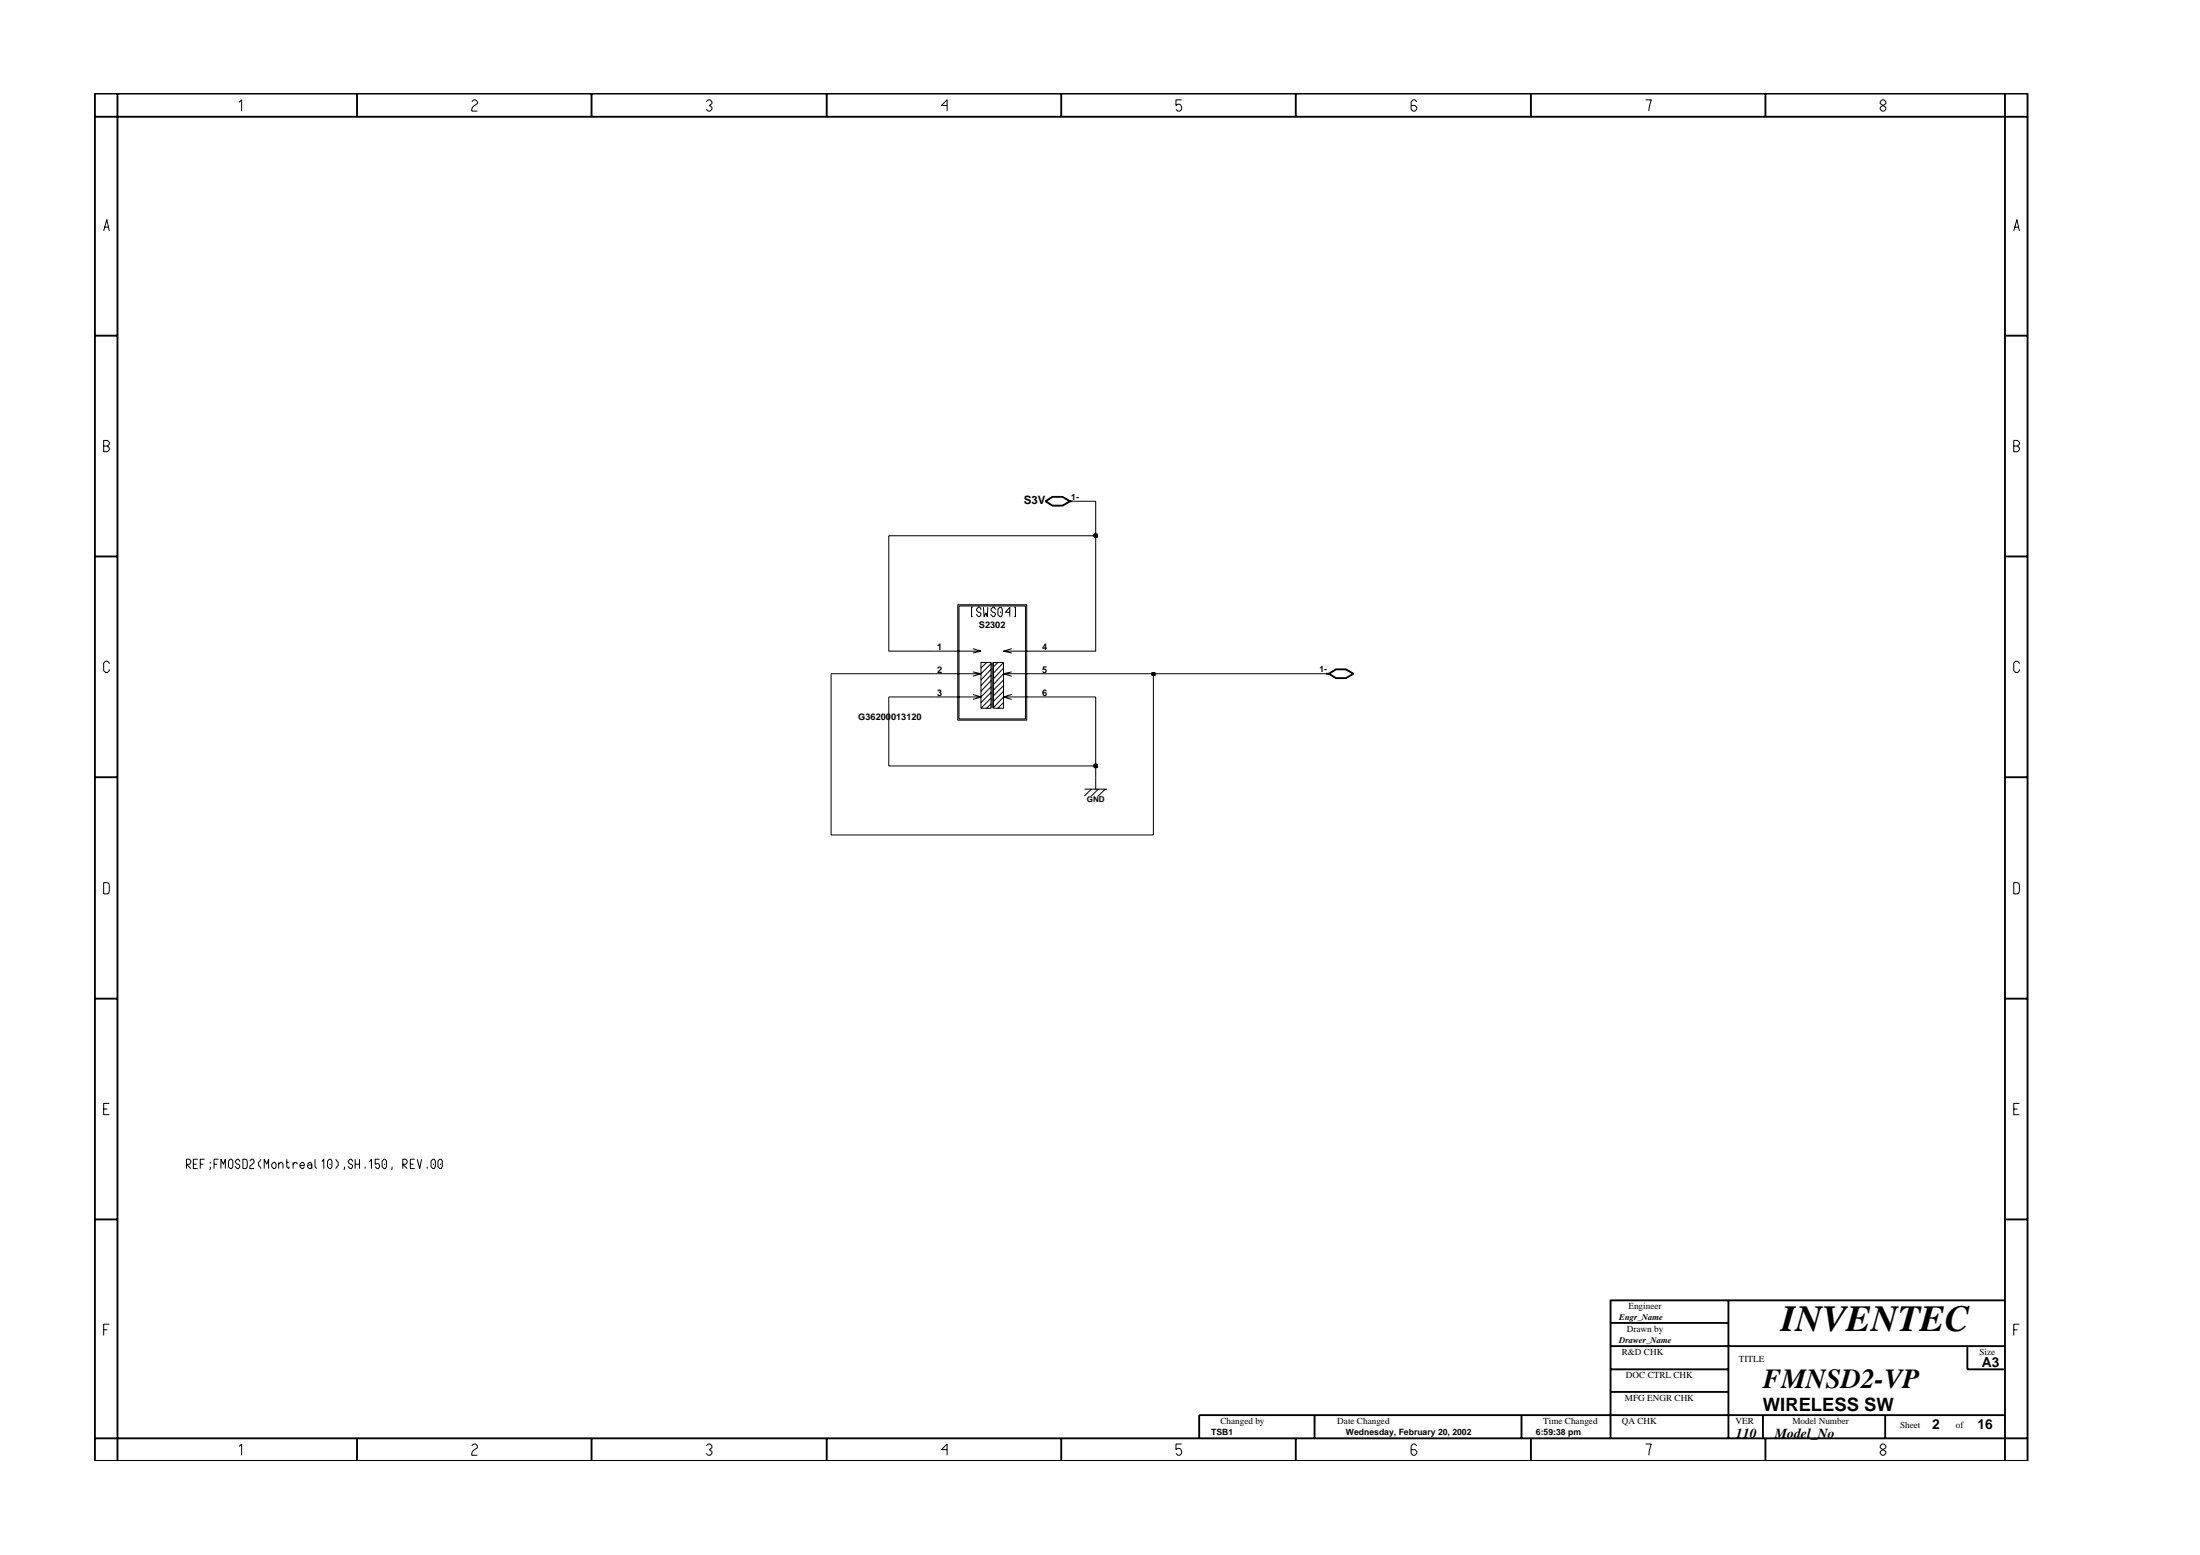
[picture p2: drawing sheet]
<svg xmlns="http://www.w3.org/2000/svg" width="297mm" height="210mm" viewBox="0 0 297 210" stroke-linecap="round" stroke-linejoin="round" font-family="sans-serif">
<path d="M141.2 67.7l.9-.6h1.4l1 .6-1 .6h-1.4zM144.5 67.7h.3M179 90.9h.4M179.4 90.9l1-.5h1.3l1 .5-1 .6h-1.3z" fill="none" stroke="#000" stroke-width=".25"/>
<g fill="none" stroke="#000" stroke-width=".14">
<path d="M112.2 90.9v21.8h43.5v-21.8M120 94.1v9.3h27.9v3.1M126.2 87.9h6.2M129.3 81.6h9.3v15.6h-9.3zM129.5 81.8h9v15.2h-9zM131.3 93.7l1.1 .4-1.1 .3M131.3 90.7l1.1 .2-1.1 .4M131.3 87.6l1.1 .3-1.1 .3M131.3 82h-.1v1.2h.1M132.4 89.4h1.4v6.2h-1.4zM132.4 82.3l-.1-.3h-.2l-.2 .2v.2l.5 .4-.1 .4h-.2l-.2-.3M132.8 82l.1 1.2 .2-.5 .2 .5 .1-1.2"/>
<path d="M133.2 89.4l-.8 .8M133.8 89.6l-1.4 1.3h-6.2M133.8 92.7l-1.4 1.4h-6.2M133.8 95l-.6 .6M133.8 94.2l-1.4 1.4M133.8 93.5l-1.4 1.3M133.8 91.9l-1.4 1.4M133.8 91.1l-1.4 1.5M133.8 90.4l-1.4 1.4M134 89.4v6.2M134.1 89.4h1.4v6.2h-1.4zM134.4 82.3l-.2-.3h-.1l-.3 .2v.2l.6 .4-.2 .4h-.1l-.3-.3"/>
<path d="M134.7 89.4l-.6 .6M135 82h.2l.1 .2v.8l-.1 .2h-.2l-.3-.2v-.8zM135.1 82.6v.1M135.5 87.9l1.1 .3M135.5 93.3l-1.4 1.4M135.5 92.6l-1.4 1.3M135.5 91.8l-1.4 1.3M135.5 89.4l-1.4 1.5M135.5 94.8l-.8 .8M135.5 90.2l-1.4 1.4M136.3 82.6h-.6l.6-.6v1.2M136.6 87.6l-1.1 .3h6.3"/>
<path d="M136.6 90.7l-1.1 .2 1.1 .4M136.6 93.7l-1.1 .4 1.1 .3M136.9 82h.2v1.2h-.2M141.8 90.9h-6.3l-1.4 1.5M141.8 94.1h-6.3l-1.4 1.4M146.4 106.5h3.1M147.3 106.5l-.9 1M148.3 106.5l-1 1M149.2 106.5l-.9 1"/>
</g>
<path d="M147.8 103.2h.3v.4h-.3z" fill-rule="evenodd" fill="#c2c2c2" stroke="#000" stroke-width=".25"/>
<path d="M147.8 103.2h.3v.4h-.3z" fill="none" stroke="#000" stroke-width=".25"/>
<path d="M112.2 90.9h14M120 94.1h6.2M141.8 94.1h6.1v9.3M141.8 90.9h13.9" fill="none" stroke="#000" stroke-width=".14"/>
<path d="M155.6 90.9h.3v.2h-.3z" fill-rule="evenodd" fill="#c2c2c2" stroke="#000" stroke-width=".25"/>
<path d="M155.6 90.9h.3v.2h-.3z" fill="none" stroke="#000" stroke-width=".25"/>
<path d="M126.2 87.9h-6.2v-15.6h27.9v15.6h-6.1M155.7 90.9h23.3" fill="none" stroke="#000" stroke-width=".14"/>
<path d="M147.8 72.2h.3v.3h-.3z" fill-rule="evenodd" fill="#c2c2c2" stroke="#000" stroke-width=".25"/>
<g fill="none" stroke="#000" stroke-width=".25">
<path d="M12.8 12.6h261v184.6h-261zM12.8 15.8h261M15.9 12.6v184.6M48.2 12.6v3.2M79.9 12.6v3.2M111.6 12.6v3.2M143.3 12.6v3.2M174.9 12.6v3.2M206.7 12.6v3.2M238.4 12.6v3.2M270.7 12.6v184.6M12.8 45.3h3.1"/>
<path d="M270.7 45.3h3.1M12.8 75.1h3.1M147.8 72.2h.3v.3h-.3zM270.7 75.1h3.1M12.8 104.9h3.1M270.7 104.9h3.1M12.8 134.8h3.1M270.7 134.8h3.1M12.8 164.6h3.1M217.5 178.6h15.9M233.4 175.5v18.7M270.7 175.5h-53.2v18.7"/>
<path d="M270.7 164.6h3.1M12.8 194.2h261M48.2 194.2v3M79.9 194.2v3M111.6 194.2v3M143.3 194.2v3M174.9 194.2v3M177.5 191v3.2M205.4 191v3.2M206.7 194.2v3M217.5 181.7h53.2M217.5 184.8h15.9"/>
<path d="M217.5 187.9h15.9M238 191v3.2M238.4 194.2v3M254.5 191v3.2M265.6 181.7v3.1h5.1M270.7 191h-108.8v3.2"/>
</g>
<g fill="none" stroke="#000" stroke-width=".14">
<path d="M32.3 13.8l.3-.3v1.5M63.7 13.7l.3-.2h.2l.3 .2v.3l-.5 .3-.3 .4v.3h.8M95.4 13.7l.2-.2h.3l.2 .2v.3l-.3 .2 .3 .3v.2l-.2 .3h-.3l-.2-.3M127.9 14.2h-.8l.8-.7v1.5M159.5 13.5h-.7v.7l.2-.1a.5 .5 0 0 1 .5 .6l-.2 .3h-.3l-.2-.3M191.3 13.7l-.3-.2h-.2l-.3 .2v1l.3 .3h.2l.3-.3v-.2l-.3-.3h-.5M222.2 13.5h.8l-.4 1.5M253.9 13.7l.2-.2h.3l.2 .2v.3l-.7 .5v.2l.2 .3h.3l.2-.3v-.2l-.7-.5zM14 31.2l.4-1.6 .4 1.6M14.1 30.7h.6M271.9 31.2l.4-1.6 .4 1.6M272 30.7h.6"/>
<path d="M14 59.5h.5l.3 .2v.3l-.3 .2 .3 .3v.2l-.3 .3h-.5zM14 60.2h.5M144.8 67.7h3.1v4.6M271.9 60.2h.5l.3-.2v-.3l-.3-.2h-.5v1.5h.5l.3-.3v-.2l-.3-.3M14.8 89.6l-.3-.3h-.2l-.3 .2v1l.3 .3h.2l.3-.3v-.1M272.7 89.6l-.3-.3h-.3l-.2 .2v1l.2 .3h.3l.3-.3v-.1M14 119.1l.7 .1 .1 .3-.1 1.1-.7 .1zM271.9 119.1l.7 .1 .1 .3-.1 1.1-.7 .1zM14 149.7h.5M14.8 148.9h-.8v1.6h.8M25.2 157.7v-1.2h.4l.2 .2-.2 .5h-.4l.6 .5M26.1 157.2h.4"/>
<path d="M26.7 156.5h-.6v1.2h.6M27 157.2h.5M27.6 156.5h-.6v1.2M28.4 157.5l-.1 .4M28.4 156.8v.3M28.9 157.2h.4M29.5 156.5h-.6v1.2M29.8 157.7v-1.2l.4 .7 .2-.7v1.2M31.1 156.5h.2l.1 .2v.8l-.1 .2h-.2l-.3-.2v-.8zM32.4 156.8l-.2-.3h-.2l-.2 .2v.2l.2 .3h.2l.2 .1-.2 .4h-.2l-.2-.3M32.8 156.5l.5 .1 .1 .2v.6l-.1 .3h-.2h-.3zM33.7 156.7l.3-.2h.1l.2 .2v.2l-.6 .6v.2h.6"/>
<path d="M35.2 156.5l-.3 .4v.4l.3 .4M35.7 157.7v-1.2l.3 .7 .3-.7v1.2M36.9 156.9h.2l.2 .3v.3l-.2 .2h-.2l-.2-.2v-.3zM37.6 157.2l.3-.3h.1l.2 .3v.5M37.6 156.9v.8M38.6 156.9h.4M38.7 156.5v1l.3 .2 .1-.2M39.6 157.2l.2-.3h.2l.2 .3M39.6 156.9v.8M40.5 157.3h.6l-.2-.4h-.1l-.3 .3v.3l.3 .2h.1l.2-.2M41.5 157.2l.3-.3h.1l.2 .3v.5M42.1 157.3l-.2-.1-.4 .1v.2l.3 .2h.1l.2-.2"/>
<path d="M42.5 156.5v1l.3 .2M43.5 156.8l.2-.3v1.2M44.2 156.7l.3-.2h.1l.2 .2v.8l-.2 .2h-.1l-.3-.2zM44.6 157.1v.1M45.3 156.5l.4 .4v.4l-.4 .4M46.5 157.5l-.1 .4M47.6 156.8l-.2-.3h-.1l-.3 .2v.2l.3 .3h.1l.2 .1-.2 .4h-.1l-.3-.3M47.9 157.2h.6M47.9 156.5v1.2M48.5 156.5v1.2M49.3 157.5v.2M49.9 156.8l.3-.3v1.2"/>
<path d="M51.3 156.5h-.6v.7l.4-.1 .2 .2-.2 .4h-.2l-.2-.2M51.6 156.7l.2-.2h.2l.2 .2v.8l-.2 .2h-.2l-.2-.2zM51.9 157.1v.1M52.9 157.5v.4M54.4 157.7v-1.2h.4l.2 .2-.2 .5h-.4l.6 .5M55.4 157.2h.4M56 156.5h-.6v1.2h.6M56.3 156.5l.4 1.2 .2-1.2M57.7 157.5v.2M58.4 156.5h.2l.2 .2v.8l-.2 .2h-.2l-.2-.2v-.8zM58.5 157.1v.1M59.1 156.7l.3-.2h.1l.2 .2v.8l-.2 .2h-.1l-.3-.2z"/>
<path d="M59.5 157.1v.1M271.9 149.7h.5M272.7 148.9h-.8v1.6h.8M14 179.5h.5M14.8 178.7h-.8v1.6M271.9 179.5h.5M272.7 178.7h-.8v1.6M32.3 195.3l.3-.4v1.5M63.7 195.2l.3-.3h.2l.3 .3v.2l-.7 .5-.1 .3v.2h.8M95.4 195.2l.2-.3h.3l.2 .3v.2l-.3 .3 .3 .2v.3l-.2 .2h-.3l-.2-.2M127.9 195.7h-.8l.8-.8v1.5M159.5 194.9h-.7v.8l.2-.2a.5 .5 0 0 1 .5 .7l-.2 .2h-.3l-.2-.2"/>
<path d="M191.3 195.2l-.3-.3h-.2l-.3 .3v1l.3 .2h.2l.3-.2v-.3l-.3-.2h-.5M222.2 194.9h.8l-.4 1.5M254.1 194.9l-.2 .3v.2l.7 .5v.3l-.2 .2h-.3l-.2-.2v-.3l.7-.5v-.2l-.2-.3z"/>
</g>
<text font-size="5" x="240.5" y="179.7">INVENTEC</text>
<text font-size="3.7" x="238" y="187.3">FMNSD2-VP</text>
<text font-size="2.5" x="238" y="190.4">WIRELESS SW</text>
<g font-size="1.9">
<text x="267.6" y="184.6">A3</text>
<text x="234.4" y="194.1">110</text>
<text x="239.6" y="194.1">Model_No</text>
<text x="260.9" y="192.9">2</text>
<text x="267" y="192.9">16</text>
</g>
<text font-size="1.6" x="138.2" y="68.1">S3V</text>
<g font-size="1.2">
<text x="144.6" y="67.5">1-</text>
<text x="126.5" y="87.7">1</text>
<text x="132.2" y="84.8">S2302</text>
<text x="140.7" y="87.7">4</text>
<text x="126.5" y="90.9">2</text>
<text x="126.5" y="93.9">3</text>
<text x="140.7" y="90.9">5</text>
<text x="140.7" y="93.9">6</text>
<text x="178.1" y="90.8">1-</text>
<text x="115.9" y="97.2">G36200013120</text>
<text x="218.6" y="178.2">Engr_Name</text>
<text x="219.6" y="179.8">Drawn by</text>
<text x="219.9" y="176.7">Engineer</text>
<text x="218.6" y="181.3">Drawer_Name</text>
<text x="219" y="182.9">R&amp;D CHK</text>
<text x="234.8" y="183.8">TITLE</text>
<text x="267.3" y="182.9">Size</text>
<text x="219.4" y="189.2">MFG ENGR CHK</text>
<text x="219.5" y="186">DOC CTRL CHK</text>
<text x="163.5" y="193.7">TSB1</text>
<text x="164.8" y="192.2">Changed by</text>
<text x="180.6" y="192.2">Date Changed</text>
<text x="181.7" y="193.7">Wednesday, February 20, 2002</text>
<text x="207.4" y="193.7">6:59:38 pm</text>
<text x="208.4" y="192.2">Time Changed</text>
<text x="219" y="192.2">QA CHK</text>
<text x="234.3" y="192.2">VER</text>
<text x="242" y="192.2">Model Number</text>
<text x="256.5" y="192.7">Sheet</text>
<text x="264.1" y="192.7">of</text>
</g>
<text font-size="1.1" x="146.7" y="108.3">GND</text>
</svg>
